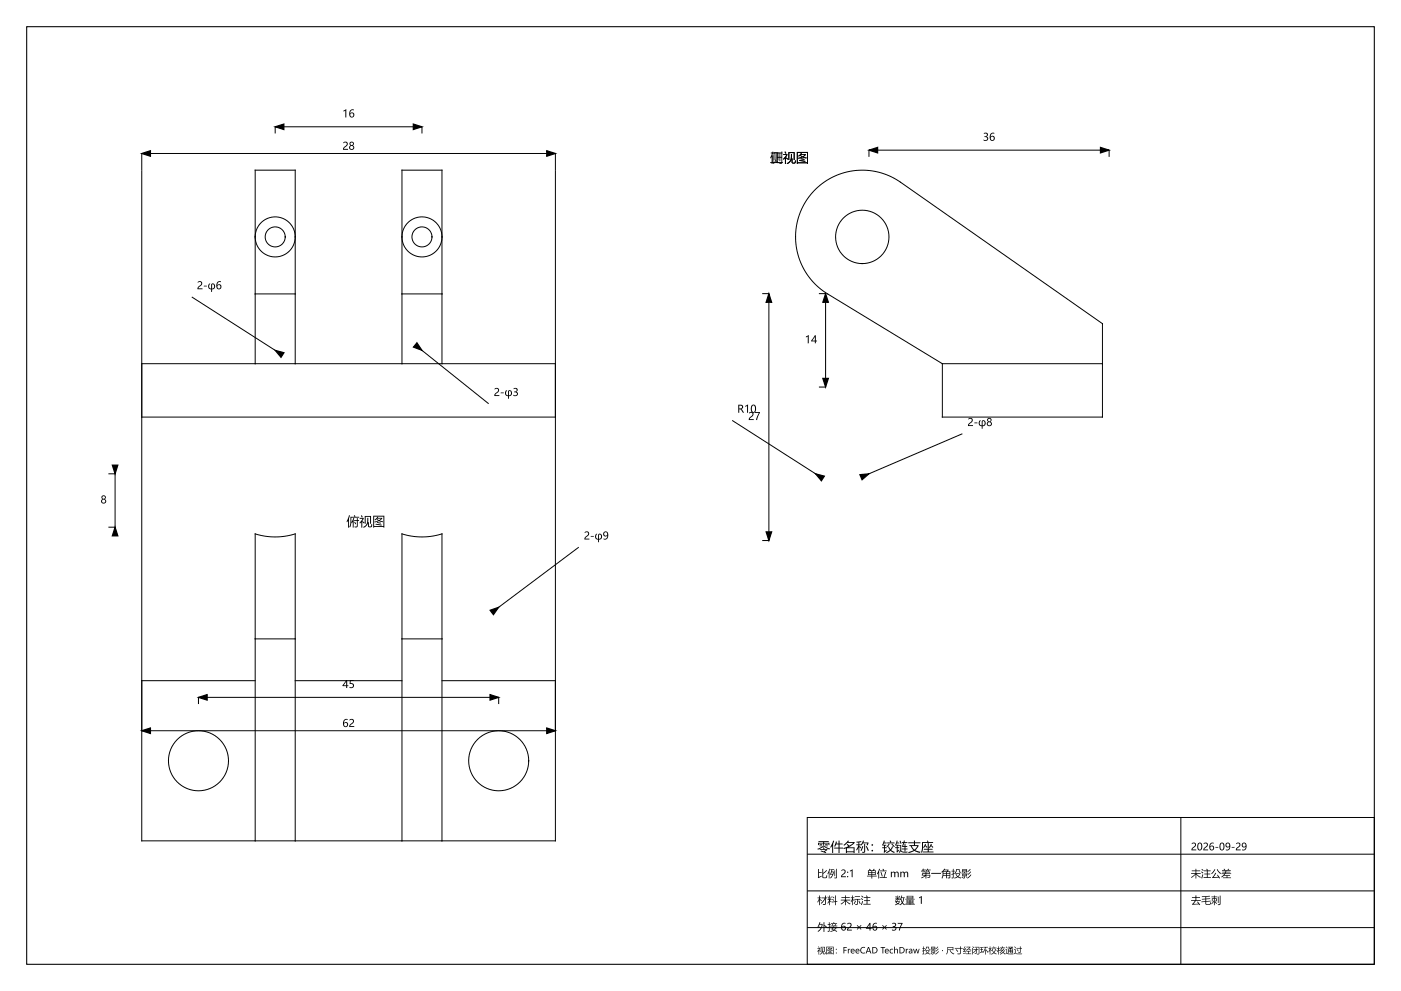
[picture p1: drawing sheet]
<svg xmlns="http://www.w3.org/2000/svg" width="420mm" height="297mm" viewBox="0 0 420 297" stroke-linecap="round" stroke-linejoin="round" font-family="sans-serif">
<path d="M8 8h404v281h-404z" fill="none" stroke="#000" stroke-width=".32"/>
<g fill="none" stroke="#000" stroke-width=".3">
<path d="M82.5 40v-2h44v2M42.5 46h124v173h-124zM260.5 47v-2h72v2M76.5 71v17.1M76.5 71v-19.1a.65 .65 0 0 1 .1-.9 .65 .65 0 0 1 .8 0h10.4a.59 .59 0 0 1 .7 .1 .59 .59 0 0 1 0 .8v19.1M76.5 71a6 6 0 0 0 6 6 6 6 0 0 0 6-6M76.5 71a6 6 0 0 1 6-6 6 6 0 0 1 6 6M88.5 71v17.1M120.5 71v17.1M120.5 71v-19.1a.65 .65 0 0 1 .1-.9 .65 .65 0 0 1 .8 0h10.4a.59 .59 0 0 1 .7 .1 .59 .59 0 0 1 0 .8v19.1M120.5 71a6 6 0 0 0 6 6 6 6 0 0 0 6-6M120.5 71a6 6 0 0 1 6-6 6 6 0 0 1 6 6"/>
<path d="M132.5 71v17.1M57.5 89l25 16M76.5 88.1v20.9M76.5 88.1h12M88.5 88.1v20.9M120.5 88.1v20.9M120.5 88.1h12M132.5 88.1v20.9M228.5 88h2v74h-2M245.5 88h2v28h-2M76.5 109h-34v16h124v-16h-34M76.5 109h12"/>
<path d="M88.5 109h32M120.5 109h12M126.5 105l20 16M282.5 109v16h48v-16M282.5 109l-36.2-22.2-2.6-2.4-2.1-2.8-1.6-3.1-1.1-3.4a20.1 20.1 0 0 1 9.6-21.4 20.1 20.1 0 0 1 23.4 2.2l58.6 41.1v12M282.5 109h48M219.5 126l25 16M288.5 130l-28 12M32.5 142h2v16h-2M173.5 164l-24 18M76.5 191.5v-31.5l3 .7 3 .2 3-.2 3-.7v31.5M76.5 191.5v60.5"/>
<path d="M76.5 191.5h12M88.5 191.5v60.5M120.5 191.5v-31.5l3 .7 3 .2 3-.2 3-.7v31.5M120.5 191.5v60.5M120.5 191.5h12M132.5 191.5v60.5M59.5 211v-2h90v2M76.5 204h-34v48h34M88.5 204h32M132.5 204h34v48h-34M76.5 252h12M88.5 252h32"/>
<path d="M120.5 252h12M242 245h170v44h-170zM242 256h170M354 245v44M242 278h170M242 267h170"/>
<circle cx="82.5" cy="71" r="3"/>
<circle cx="126.5" cy="71" r="3"/>
<circle cx="258.5" cy="71" r="8"/>
<circle cx="59.5" cy="228" r="9"/>
<circle cx="149.5" cy="228" r="9"/>
</g>
<g fill="#000" stroke="#000" stroke-width=".35">
<path d="M82.5 38l2.6-.8v1.6zM123.9 37.2l2.6 .8-2.6 .8zM42.5 46l2.6-.8v1.6zM163.9 45.2l2.6 .8-2.6 .8zM260.5 45l2.6-.8v1.6zM329.9 44.2l2.6 .8-2.6 .8zM230.5 88l.8 2.6h-1.6zM247.5 88l.8 2.6h-1.6zM82.5 105l2.6 .7-.9 1.4zM125 102.7l1.5 2.3-2.6-1zM246.7 113.4h1.6l-.8 2.6zM33.7 139.4h1.6l-.8 2.6z"/>
<path d="M34.5 158l.8 2.6h-1.6zM244.5 142l2.6 .7-.9 1.4zM257.8 142.3l2.7-.3-2.1 1.8zM229.7 159.4h1.6l-.8 2.6zM146.9 182.9l2.6-.9-1.6 2.2zM42.5 219l2.6-.8v1.6zM59.5 209l2.6-.8v1.6zM146.9 208.2l2.6 .8-2.6 .8zM163.9 218.2l2.6 .8-2.6 .8z"/>
</g>
<g font-size="3.9">
<text x="230.9" y="48.6">正视图</text>
<text x="230.9" y="48.6">侧</text>
<text x="103.9" y="157.6">俯视图</text>
<text x="245" y="255.1">零件名称：铰链支座</text>
</g>
<g font-size="3.2">
<text x="102.6" y="35.2">16</text>
<text x="102.6" y="44.9">28</text>
<text x="294.6" y="42.2">36</text>
<text x="59" y="86.7">2-φ6</text>
<text x="241.3" y="102.9">14</text>
<text x="148" y="118.7">2-φ3</text>
<text x="221" y="123.7">R10</text>
<text x="224.3" y="125.9">27</text>
<text x="290" y="127.7">2-φ8</text>
<text x="30.1" y="150.9">8</text>
<text x="175" y="161.7">2-φ9</text>
<text x="102.6" y="206.2">45</text>
<text x="102.6" y="217.9">62</text>
</g>
<g font-size="3">
<text x="357" y="254.8">2026-09-29</text>
<text x="245" y="262.9">比例 2:1</text>
<text x="259.8" y="262.9">单位 mm</text>
<text x="276.1" y="262.9">第一角投影</text>
<text x="357" y="262.9">未注公差</text>
<text x="245" y="270.9">材料 未标注</text>
<text x="268.2" y="270.9">数量 1</text>
<text x="357" y="270.9">去毛刺</text>
<text x="245" y="278.9">外接 62 × 46 × 37</text>
</g>
<text font-size="2.5" x="245" y="285.7">视图：FreeCAD TechDraw 投影 · 尺寸经闭环校核通过</text>
</svg>
